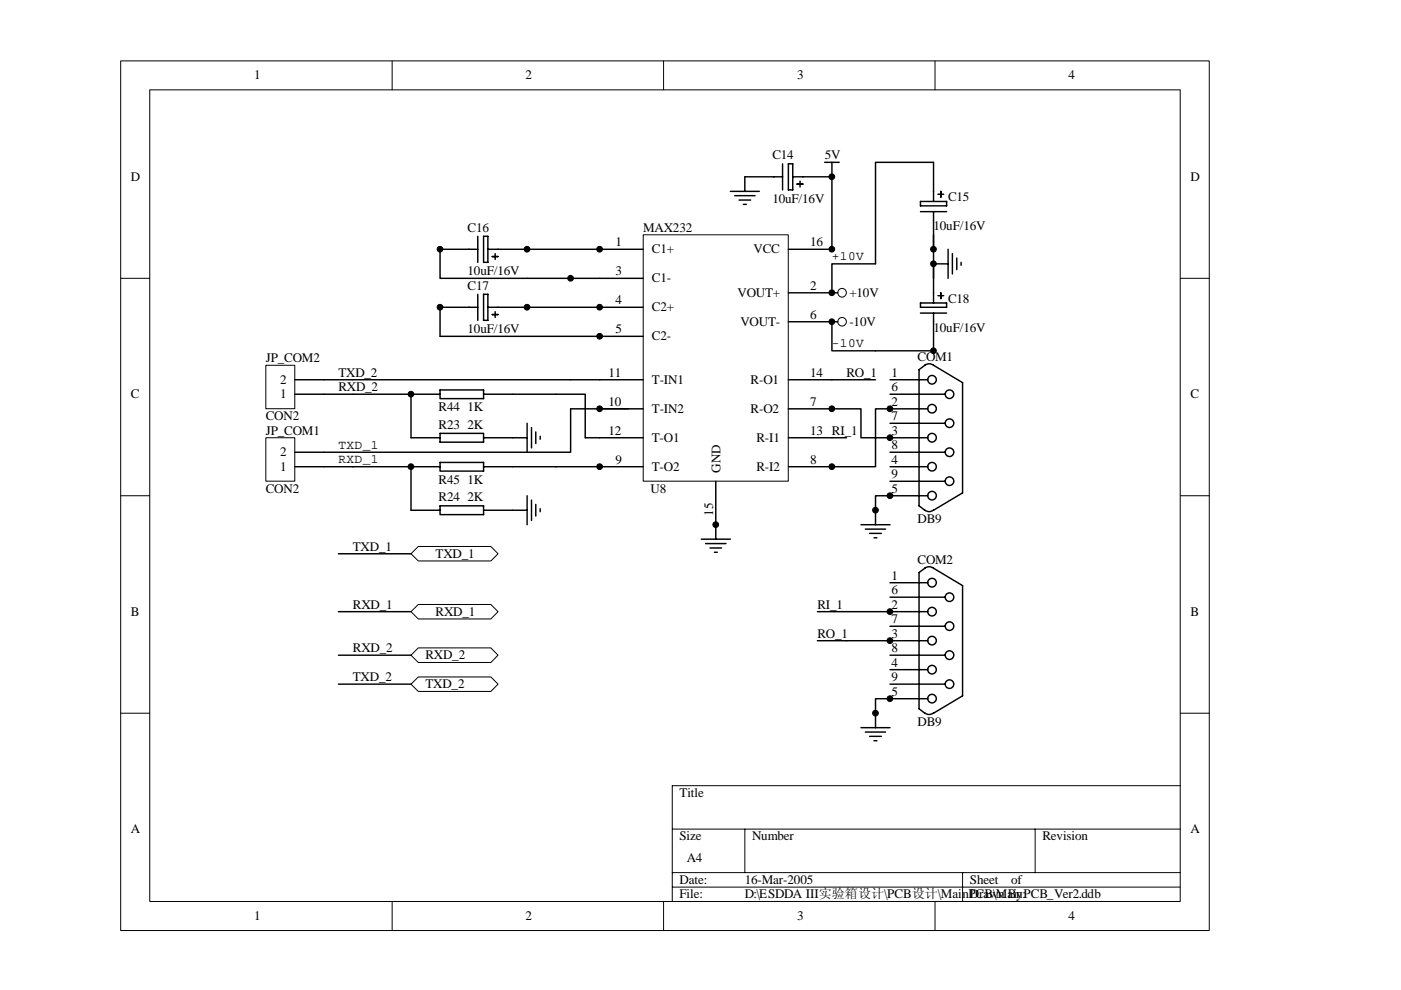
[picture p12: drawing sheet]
<svg xmlns="http://www.w3.org/2000/svg" width="297mm" height="210mm" viewBox="0 0 297 210" stroke-linecap="round" stroke-linejoin="round" font-family="sans-serif">
<g fill="none" stroke="#000" stroke-width=".21">
<path d="M25.6 12.9h230.8v184.4h-230.8zM31.7 19h218.5v172.1h-218.5zM83.1 12.9v6.1M140.7 12.9v6.1M198.2 12.9v6.1M25.6 59h6.1M250.2 59h6.2M25.6 105.1h6.1M250.2 105.1h6.2M25.6 151.2h6.1M250.2 151.2h6.2M142.5 175.8h107.7"/>
<path d="M157.9 175.8v9.2M219.5 175.8v9.2M250.2 166.6h-107.7v24.6M83.1 191.2v6.1M140.7 191.2v6.1M142.5 185h107.7M142.5 188.1h107.7M198.2 191.2v6.1M204.1 185v6.2"/>
</g>
<g fill="none" stroke="#000" stroke-width=".31">
<path d="M194.9 78.4l1.4-1.1 1-.1 6.8 3.9v23.4l-6.5 3.8-.6 .2-.9-.3-1.2-.9zM188.7 80.5h8M188.7 83.6h11.7M188.7 86.7h8M188.7 89.7h11.7M188.7 92.8h8M188.7 95.9h11.7M188.7 99h8M188.7 102h11.7M188.7 105.1h8"/>
<circle cx="197.6" cy="92.8" r=".91"/>
<circle cx="197.6" cy="86.7" r=".91"/>
<circle cx="197.6" cy="99" r=".91"/>
<circle cx="197.6" cy="80.5" r=".91"/>
<circle cx="201.3" cy="83.6" r=".91"/>
<circle cx="201.3" cy="95.9" r=".91"/>
<circle cx="201.3" cy="89.7" r=".91"/>
<circle cx="197.6" cy="105.1" r=".91"/>
<circle cx="201.3" cy="102" r=".91"/>
</g>
<path d="M136.4 49.8h30.7v52.2h-30.7z" fill="#fff"/>
<path d="M136.4 49.8h30.7v52.2h-30.7z" fill="none" stroke="#000" stroke-width=".21"/>
<g fill="none" stroke="#000" stroke-width=".31">
<path d="M174.9 34.4h3M176.4 34.4v3.1M93.3 52.9h8M101.3 50.1v5.5M102.5 50.1h.9v5.5h-.9zM103.4 52.9h33M104.4 54.4h1.2M105 53.8v1.2M111.8 59h24.6M167.1 52.9h9.3M195.2 42.7h5.5v.9h-5.5zM195.2 44.9h5.5"/>
<path d="M197.9 42.7v-8.3h-12.3v21.5h-9.2v6.2h-9.3M197.9 55.9h3.1M197.9 44.9v19.3M198.9 41.2h1.2M199.5 40.6v1.2M201 52.9v6.1M201.9 53.8v4.3M202.9 54.7v2.5M203.8 55.6v.6M93.3 65.2h8M93.3 71.3h43.1M101.3 62.4v5.5"/>
<path d="M102.5 62.4h.9v5.5h-.9zM103.4 65.2h33M104.4 66.7h1.2M105 66.1v1.2M195.2 64.2h5.5v1h-5.5zM195.2 66.4h5.5M197.9 66.4v8h-21.5v-6.2h-9.3M198.9 62.7h1.2M199.5 62.1v1.2M121 86.7h15.4M127.1 80.5h9.3M127.1 92.8h9.3"/>
<path d="M127.1 99h9.3M167.1 86.7h15.4v6.1h6.2M167.1 80.5h9.3M167.1 92.8h9.3M188.7 86.7h-3.1v12.3h-18.5M148.7 114.3h6.2M149.6 115.3h4.3M150.5 116.2h2.5M151.5 117.1h.6M151.8 102v12.3M182.5 111.3h6.2M183.5 112.2h4.3"/>
<path d="M184.4 113.1h2.5M185.3 114h.6M188.7 105.1h-3.1v6.2"/>
</g>
<g fill="#000" stroke="#000" stroke-width=".21">
<circle cx="93.3" cy="52.8" r=".61"/>
<circle cx="111.7" cy="52.8" r=".61"/>
<circle cx="121" cy="59" r=".61"/>
<circle cx="127.1" cy="52.8" r=".61"/>
<circle cx="176.4" cy="52.8" r=".61"/>
<circle cx="93.3" cy="65.1" r=".61"/>
<circle cx="111.7" cy="65.1" r=".61"/>
<circle cx="127.1" cy="71.3" r=".61"/>
<circle cx="127.1" cy="65.1" r=".61"/>
<circle cx="176.4" cy="68.2" r=".61"/>
<circle cx="176.4" cy="62.1" r=".61"/>
<circle cx="197.9" cy="74.4" r=".61"/>
<circle cx="127.1" cy="86.7" r=".61"/>
<circle cx="127.1" cy="98.9" r=".61"/>
<circle cx="176.4" cy="86.7" r=".61"/>
<circle cx="176.4" cy="98.9" r=".61"/>
<circle cx="188.7" cy="92.8" r=".61"/>
<circle cx="188.7" cy="86.7" r=".61"/>
<circle cx="151.7" cy="111.2" r=".61"/>
<circle cx="185.6" cy="108.2" r=".61"/>
<circle cx="188.7" cy="105.1" r=".61"/>
</g>
<path d="M56.4 92.8h6.1v9.2h-6.1z" fill="#fff"/>
<path d="M56.4 92.8h6.1v9.2h-6.1z" fill="none" stroke="#000" stroke-width=".21"/>
<path d="M62.5 99h6.2M62.5 95.9h6.2" fill="none" stroke="#000" stroke-width=".31"/>
<g fill="#fff" stroke="#000" stroke-width=".21">
<path d="M87.1 117.4l1.6-1.5h15.4l1.5 1.5-1.5 1.5h-15.4z" fill-rule="evenodd"/>
<path d="M87.1 129.7l1.6-1.5h15.4l1.5 1.5-1.5 1.5h-15.4z" fill-rule="evenodd"/>
</g>
<g fill="none" stroke="#000" stroke-width=".31">
<path d="M176.4 62.1h1.2M176.4 68.2h1.2M176.4 80.5h9.2M176.4 92.8h3.1M71.8 117.4h15.3M71.8 129.7h15.3M173.3 129.7h23.4M173.3 135.8h23.4M188.7 123.5h8M188.7 126.6h11.7M188.7 132.8h11.7M188.7 138.9h11.7"/>
<path d="M182.5 154.3h6.2M183.5 155.2h4.3M184.4 156.1h2.5M185.3 157.1h.6M188.7 142h8M188.7 145.1h11.7M196.1 151.2l.9 .3 .9-.3M196.1 151.2l-1.2-.9v-28.9l1.4-1.1 .7-.1 .9 .3 6.2 3.7v23.3l-6.2 3.7M196.7 148.1h-11.1v6.2"/>
<circle cx="197.6" cy="123.5" r=".91"/>
<circle cx="197.6" cy="135.8" r=".91"/>
<circle cx="197.6" cy="129.7" r=".91"/>
<circle cx="201.3" cy="138.9" r=".91"/>
<circle cx="201.3" cy="132.8" r=".91"/>
<circle cx="201.3" cy="126.6" r=".91"/>
<circle cx="197.6" cy="142" r=".91"/>
<circle cx="197.6" cy="148.1" r=".91"/>
<circle cx="201.3" cy="145.1" r=".91"/>
</g>
<g fill="none" stroke="#000" stroke-width=".21">
<circle cx="178.5" cy="62.1" r=".91"/>
<circle cx="178.5" cy="68.2" r=".91"/>
</g>
<g fill="#000" stroke="#000" stroke-width=".21">
<circle cx="188.7" cy="135.8" r=".61"/>
<circle cx="188.7" cy="129.7" r=".61"/>
<circle cx="185.6" cy="151.2" r=".61"/>
<circle cx="188.7" cy="148.1" r=".61"/>
</g>
<g fill="#fff" stroke="#000" stroke-width=".21">
<path d="M87.1 138.9l1.6-1.5h15.4l1.5 1.5-1.5 1.6h-15.4z" fill-rule="evenodd"/>
<path d="M87.1 145.1l1.6-1.6h15.4l1.5 1.6-1.5 1.5h-15.4z" fill-rule="evenodd"/>
</g>
<path d="M121 80.5h6.1M124.1 92.8h3M71.8 138.9h15.3M71.8 145.1h15.3" fill="none" stroke="#000" stroke-width=".31"/>
<path d="M56.4 77.5h6.1v9.2h-6.1z" fill="#fff"/>
<path d="M56.4 77.4h6.1v9.3h-6.1z" fill="none" stroke="#000" stroke-width=".21"/>
<g fill="none" stroke="#000" stroke-width=".31">
<path d="M165.9 37.5h-8v3.1M165.9 34.7v5.6M167.1 34.7h1v5.6h-1zM168.1 37.5h8.3v15.4M169 39h1.2M169.6 38.4v1.2M93.3 52.9v6.1h18.5M154.9 40.6h6.1M155.8 41.5h4.3M156.7 42.4h2.4M157.6 43.3h.6M93.3 65.2v6.1"/>
<path d="M62.5 83.6h30.8M62.5 80.5h58.5M68.7 99h24.6M87.1 83.6v9.2h6.2M87.1 99v9.2h6.2M93.3 82.7h9.2v1.8h-9.2zM93.3 91.9h9.2v1.8h-9.2zM93.3 98h9.2v1.9h-9.2zM102.5 83.6h21.6v9.2M102.5 92.8h9.3M102.5 99h24.6M111.8 89.7v6.2"/>
<path d="M112.7 90.7v4.3M113.6 91.6v2.4M114.5 92.5v.6M121 86.7v9.2h-52.3M93.3 107.3h9.2v1.8h-9.2zM102.5 108.2h9.3M111.8 105.1v6.2M112.7 106v4.3M113.6 107v2.4M114.5 107.9v.6"/>
</g>
<g fill="#000" stroke="#000" stroke-width=".21">
<circle cx="176.4" cy="37.5" r=".61"/>
<circle cx="197.9" cy="55.9" r=".61"/>
<circle cx="197.9" cy="52.8" r=".61"/>
<circle cx="87.1" cy="83.6" r=".61"/>
<circle cx="87.1" cy="98.9" r=".61"/>
</g>
<g font-size="2.8">
<text x="53.9" y="16.8">1</text>
<text x="111.4" y="16.8">2</text>
<text x="169" y="16.8">3</text>
<text x="226.5" y="16.8">4</text>
<text x="163.8" y="33.8">C14</text>
<text x="174.9" y="33.8">5V</text>
<text x="27.7" y="38.4">D</text>
<text x="252.4" y="38.4">D</text>
<text x="163.8" y="43">10uF/16V</text>
<text x="201" y="42.7">C15</text>
<text x="99.1" y="49.1">C16</text>
<text x="130.5" y="52.2">1</text>
<text x="136.4" y="49.1">MAX232</text>
<text x="138.2" y="53.7">C1+</text>
<text x="159.8" y="53.7">VCC</text>
<text x="171.8" y="52.2">16</text>
<text x="197.9" y="48.8">10uF/16V</text>
<text x="99.1" y="58.4">10uF/16V</text>
<text x="130.5" y="58.4">3</text>
<text x="138.2" y="59.9">C1-</text>
<text x="99.1" y="61.4">C17</text>
<text x="130.5" y="64.5">4</text>
<text x="156.4" y="62.9">VOUT+</text>
<text x="171.8" y="61.4">2</text>
<text x="180.1" y="62.9">+10V</text>
<text x="201" y="64.2">C18</text>
<text x="99.1" y="70.6">10uF/16V</text>
<text x="130.5" y="70.6">5</text>
<text x="138.2" y="66">C2+</text>
<text x="157" y="69.1">VOUT-</text>
<text x="171.8" y="67.6">6</text>
<text x="180.1" y="69.1">-10V</text>
<text x="197.9" y="70.3">10uF/16V</text>
<text x="56.4" y="76.8">JP_COM2</text>
<text x="138.2" y="72.2">C2-</text>
<text x="194.5" y="76.5">COM1</text>
<text x="59.4" y="81.4">2</text>
<text x="71.8" y="79.9">TXD_2</text>
<text x="71.8" y="82.9">RXD_2</text>
<text x="129" y="79.9">11</text>
<text x="138.2" y="81.4">T-IN1</text>
<text x="159.1" y="81.4">R-O1</text>
<text x="171.8" y="79.9">14</text>
<text x="179.5" y="79.9">RO_1</text>
<text x="189" y="79.9">1</text>
<text x="189" y="82.9">6</text>
<text x="27.7" y="84.5">C</text>
<text x="56.4" y="89.1">CON2</text>
<text x="59.4" y="84.5">1</text>
<text x="93" y="87.2">R44 1K</text>
<text x="129" y="86">10</text>
<text x="138.2" y="87.5">T-IN2</text>
<text x="159.1" y="87.5">R-O2</text>
<text x="171.8" y="86">7</text>
<text x="189" y="86">2</text>
<text x="189" y="89.1">7</text>
<text x="252.4" y="84.5">C</text>
<text x="56.4" y="92.2">JP_COM1</text>
<text x="93" y="90.9">R23 2K</text>
<text x="129" y="92.2">12</text>
<text x="138.2" y="93.7">T-O1</text>
<text x="160.4" y="93.7">R-I1</text>
<text x="171.8" y="92.2">13 RI_1</text>
<text x="189" y="92.2">3</text>
<text x="189" y="95.2">8</text>
<text x="59.4" y="99.8">1</text>
<text x="59.4" y="96.8">2</text>
<text x="130.5" y="98.3">9</text>
<text x="138.2" y="99.8">T-O2</text>
<text x="152.8" y="100.2" transform="rotate(-90 152.8 100.2)">GND</text>
<text x="160.4" y="99.8">R-I2</text>
<text x="171.8" y="98.3">8</text>
<text x="189" y="98.3">4</text>
<text x="189" y="101.4">9</text>
<text x="56.4" y="104.5">CON2</text>
<text x="93" y="102.6">R45 1K</text>
<text x="93" y="106.3">R24 2K</text>
<text x="137.9" y="104.5">U8</text>
<text x="189" y="104.5">5</text>
<text x="151.2" y="109.4" transform="rotate(-90 151.2 109.4)">15</text>
<text x="194.5" y="110.9">DB9</text>
<text x="74.8" y="116.7">TXD_1</text>
<text x="92.4" y="118.3">TXD_1</text>
<text x="194.5" y="119.5">COM2</text>
<text x="189" y="122.9">1</text>
<text x="189" y="126">6</text>
<text x="27.7" y="130.6">B</text>
<text x="74.8" y="129">RXD_1</text>
<text x="92.4" y="130.6">RXD_1</text>
<text x="173.3" y="129">RI_1</text>
<text x="189" y="129">2</text>
<text x="252.4" y="130.6">B</text>
<text x="173.3" y="135.2">RO_1</text>
<text x="189" y="132.1">7</text>
<text x="189" y="135.2">3</text>
<text x="74.8" y="138.3">RXD_2</text>
<text x="90.2" y="139.8">RXD_2</text>
<text x="189" y="138.3">8</text>
<text x="189" y="141.3">4</text>
<text x="74.8" y="144.4">TXD_2</text>
<text x="90.2" y="145.9">TXD_2</text>
<text x="189" y="144.4">9</text>
<text x="189" y="147.5">5</text>
<text x="194.5" y="153.9">DB9</text>
<text x="144.1" y="169">Title</text>
<text x="27.7" y="176.7">A</text>
<text x="144.1" y="178.2">Size</text>
<text x="159.5" y="178.2">Number</text>
<text x="221" y="178.2">Revision</text>
<text x="252.4" y="176.7">A</text>
<text x="145.6" y="182.8">A4</text>
<text x="144.1" y="187.4">Date:</text>
<text x="144.1" y="190.5">File:</text>
<text x="157.9" y="190.5">D:\ESDDA III实验箱设计\PCB设计\MainPCB\MainPCB_Ver2.ddb</text>
<text x="157.9" y="187.4">16-Mar-2005</text>
<text x="205.6" y="190.5">Drawn By:</text>
<text x="205.6" y="187.4">Sheet</text>
<text x="214.4" y="187.4">of</text>
<text x="53.9" y="195.1">1</text>
<text x="111.4" y="195.1">2</text>
<text x="169" y="195.1">3</text>
<text x="226.5" y="195.1">4</text>
</g>
<g font-size="2.7">
<text x="176.4" y="55.1">+10V</text>
<text x="176.4" y="73.6">-10V</text>
<text x="71.8" y="95.1">TXD_1</text>
<text x="71.8" y="98.2">RXD_1</text>
</g>
</svg>
